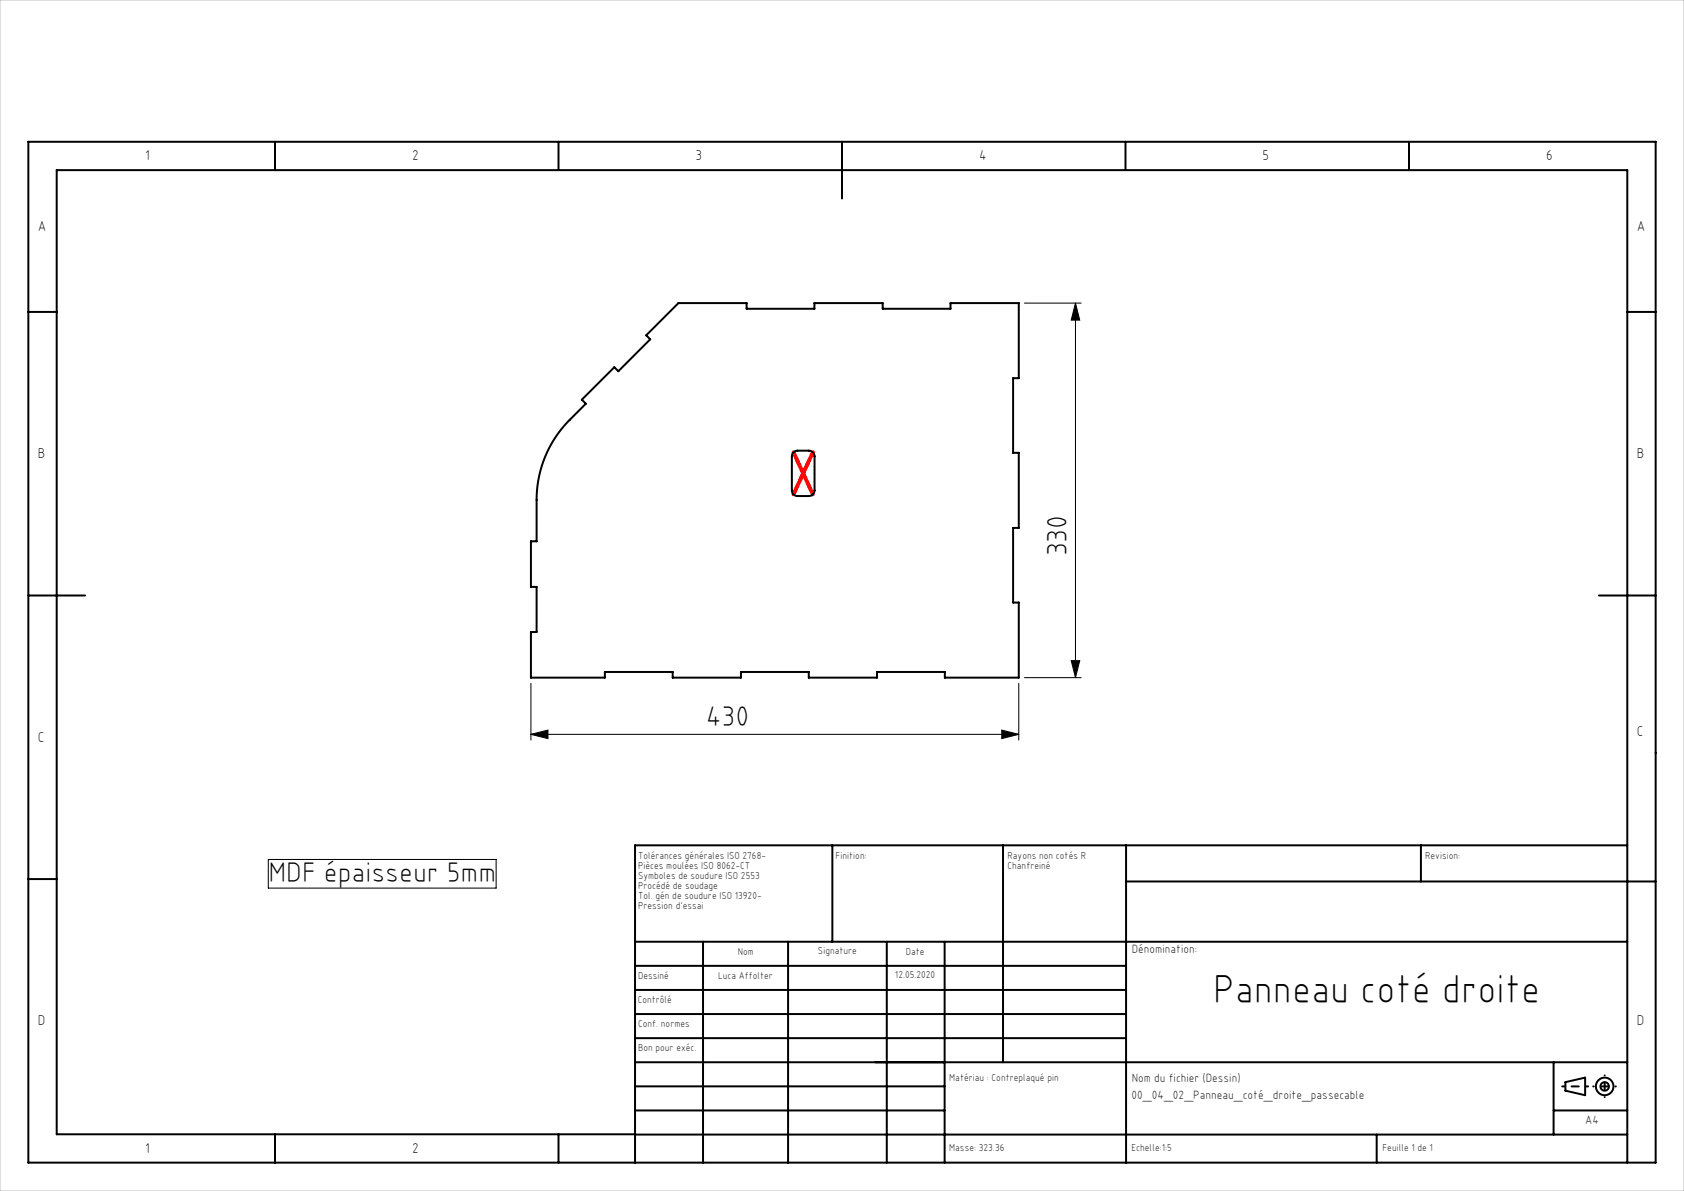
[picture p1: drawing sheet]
<svg xmlns="http://www.w3.org/2000/svg" width="297mm" height="210mm" viewBox="0 0 297 210" stroke-linecap="round" stroke-linejoin="round" font-family="sans-serif">
<g fill="none" stroke="#000" stroke-width=".35">
<path d="M5 25h287v180h-287zM48.5 25v5M98.5 25v5M148.5 25v10M198.5 25v5M248.5 25v5M5 55h5M287 55h5M108.3 64.7l.8 .8 5.6-5.7-.7-.7 5.6-5.7h12.1v1h11.9v-1h12.1v1h11.9v-1h12.1v13.3h-1v13.1h1v13.3h-1v13.1h1v13.3h-13.1v-1h-11.9v1h-12.1v-1h-11.9v1h-12.1v-1h-11.9v1h-13.1v-8.1h1v-7.9h-1v-8.1h1v-7.2a20 20 0 0 1 5.9-14.2l2.8-2.8-.7-.7zM139.9 79.8l.7-.3h2.1a1 1 0 0 1 1 1v6a1 1 0 0 1-1 1h-2a1 1 0 0 1-1-1v-6zM5 105h10M282 105h10"/>
<path d="M5 155h5M146.8 149.1v17M176.9 149.1v38.2M198.6 155.4h93.4M198.6 149.1v55.9M250.6 149.1v6.3M287 149.1h-175v55.9M112 166.1h175M112 178.8h86.6M112 174.6h86.6M112 170.3h86.6M124 166.1v38.9"/>
<path d="M139 166.1v38.9M156.4 166.1v38.9M166.6 166.1v38.9M112 183.1h86.6M112 195.8h54.6M112 191.6h54.6M112 187.3h175M274 195.8h13M274 187.3v12.8M276.1 190.8l3.5-.8v3.1l-3.5-.8zM48.5 200v5M98.5 200v5"/>
<path d="M112 200h-102v-170h277v175M112 200.1h175M242.8 200.1v4.9"/>
<circle cx="283" cy="191.6" r="1.55"/>
<circle cx="283" cy="191.6" r=".75"/>
</g>
<path d="M180.7 53.4h10M189.7 53.4l.7 3h-1.5zM189.7 53.4v66.1M180.7 119.5h10M188.9 116.5h1.5l-.7 3zM93.6 129.5l3-.8v1.5zM93.6 120.5v10M93.6 129.5h86.1M176.7 128.7l3 .8-3 .7zM179.7 120.5v10M47.3 151.5h40.2v5.1h-40.2z" fill="none" stroke="#000" stroke-width=".18"/>
<path d="M275.5 191.6h4.6" fill="none" stroke="#000" stroke-width=".35" stroke-dasharray="30.5 1.3 1.3 1.3" stroke-dashoffset="30.1"/>
<path d="M283 189.6v3.8" fill="none" stroke="#000" stroke-width=".35" stroke-dasharray="30.5 1.3 1.3 1.3" stroke-dashoffset="30.5"/>
<path d="M285 191.6h-4" fill="none" stroke="#000" stroke-width=".35" stroke-dasharray="30.5 1.3 1.3 1.3" stroke-dashoffset="30.4"/>
<path d="M140 79.8l3.4 7.4M143.4 79.8l-3.4 7.4" fill="none" stroke="#f00" stroke-width=".7"/>
<path d="M0 0h297v210h-297z" fill="none" stroke="#c0c0c0" stroke-width=".18"/>
<g fill="#000">
<path d="M189.7 53.4l.7 3h-1.5zM188.9 116.5h1.5l-.7 3z"/>
<path d="M176.7 128.7l3 .8-3 .7zM93.6 129.5l3-.8v1.5z"/>
</g>
<text font-size="7.1" x="213.9" y="176.8">Panneau coté droite</text>
<g font-size="5">
<text x="188.2" y="98.1" transform="rotate(-90 188.2 98.1)">330</text>
<text x="124.5" y="128">430</text>
<text x="47.3" y="155.6">MDF épaisseur 5mm</text>
</g>
<g font-size="2.5">
<text x="25.6" y="28.2">1</text>
<text x="72.7" y="28.2">2</text>
<text x="122.7" y="28.2">3</text>
<text x="172.7" y="28.2">4</text>
<text x="222.7" y="28.2">5</text>
<text x="272.7" y="28.2">6</text>
<text x="6.7" y="40.7">A</text>
<text x="288.7" y="40.7">A</text>
<text x="6.7" y="80.7">B</text>
<text x="288.7" y="80.7">B</text>
<text x="6.7" y="130.7">C</text>
<text x="288.7" y="129.8">C</text>
<text x="6.7" y="180.7">D</text>
<text x="288.7" y="180.7">D</text>
<text x="25.6" y="203.2">1</text>
<text x="72.7" y="203.2">2</text>
</g>
<g font-size="2.1">
<text x="199.6" y="168.1">Dénomination:</text>
<text x="199.6" y="190.8">Nom du fichier (Dessin)</text>
<text x="199.6" y="193.8">00_04_02_Panneau_coté_droite_passecable</text>
<text x="279.6" y="198.2">A4</text>
</g>
<g font-size="1.8">
<text x="112.5" y="151.5">Tolérances générales ISO 2768-</text>
<text x="112.5" y="153.3">Pièces moulées ISO 8062-CT</text>
<text x="112.5" y="155">Symboles de soudure ISO 2553</text>
<text x="147.4" y="151.5">Finition:</text>
<text x="177.7" y="151.5">Rayons non cotés R</text>
<text x="177.7" y="153.3">Chanfreiné</text>
<text x="251.4" y="151.5">Revision:</text>
<text x="112.5" y="156.8">Procédé de soudage</text>
<text x="112.5" y="158.6">Tol. gén de soudure ISO 13920-</text>
<text x="112.5" y="160.3">Pression d'essai</text>
<text x="112.5" y="172.6">Dessiné</text>
<text x="126.7" y="172.6">Luca Affolter</text>
<text x="130.1" y="168.3">Nom</text>
<text x="144.3" y="168.3">Signature</text>
<text x="157.8" y="172.5">12.05.2020</text>
<text x="159.8" y="168.3">Date</text>
<text x="112.5" y="176.8">Contrôlé</text>
<text x="112.5" y="185.3">Bon pour exéc.</text>
<text x="112.5" y="181.1">Conf. normes</text>
<text x="167.4" y="190.6">Matériau : Contreplaqué pin</text>
<text x="167.4" y="202.9">Masse: 323.36</text>
<text x="199.6" y="202.9">Echelle:1:5</text>
<text x="243.8" y="202.9">Feuille 1 de 1</text>
</g>
</svg>
